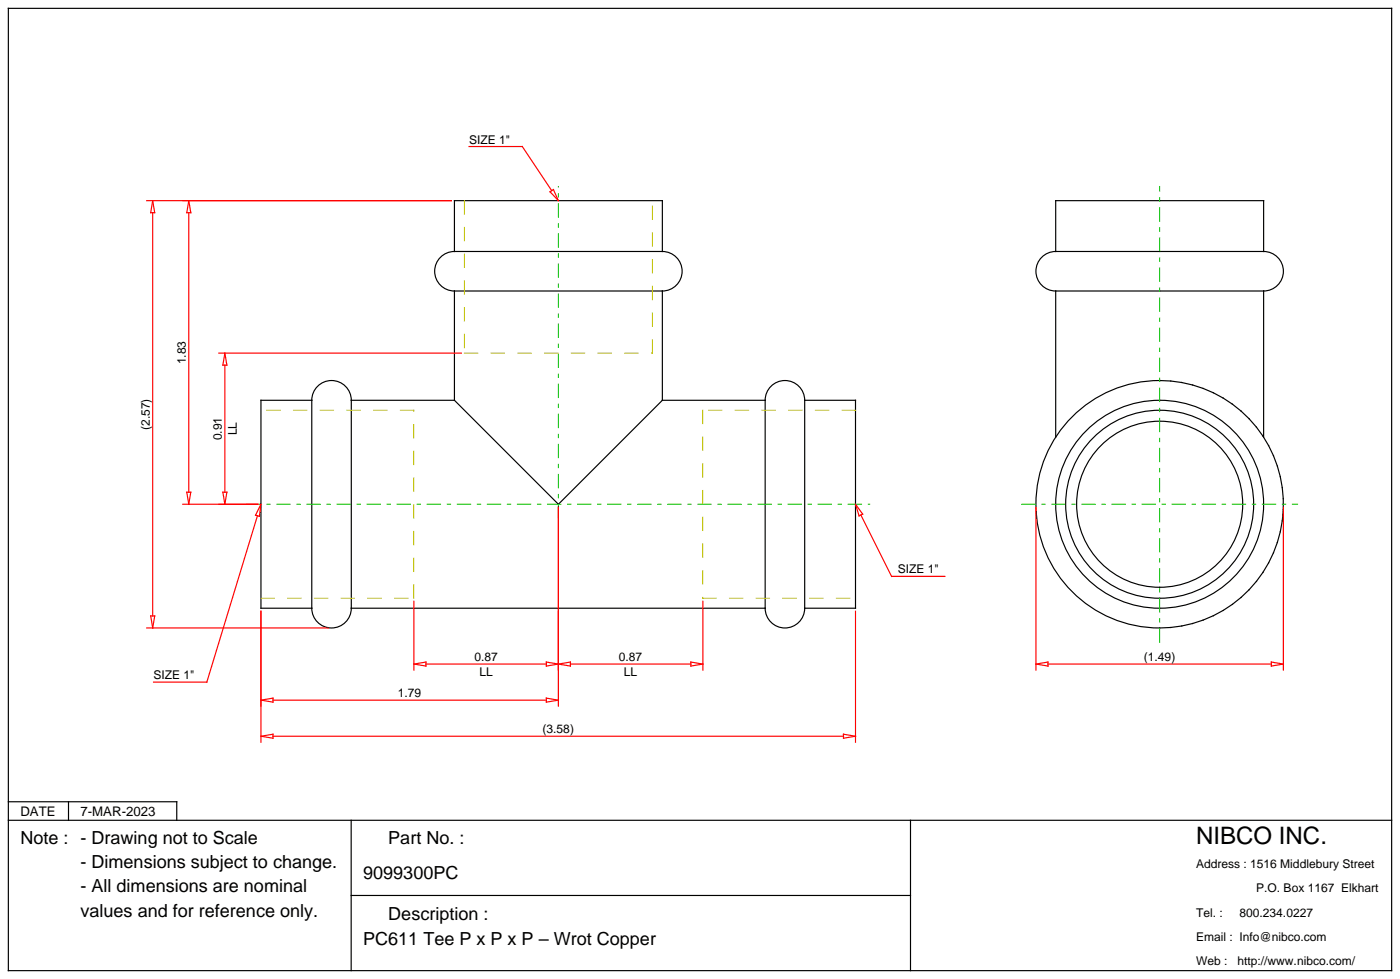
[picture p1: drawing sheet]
<svg xmlns="http://www.w3.org/2000/svg" width="296mm" height="207mm" viewBox="0 0 296 207" stroke-linecap="round" stroke-linejoin="round" font-family="sans-serif">
<g fill="none" stroke="#000" stroke-width=".25">
<path d="M1.8 1.8h292.1v203.2h-292.1zM96 53.1a4.2 4.2 0 0 0-4.2 4.2 4.2 4.2 0 0 0 4.2 4.2M96 53.1h43.9M96 53.1v-10.7h43.9v10.7M139.9 53.1a4.2 4.2 0 0 1 4.1 4.2 4.2 4.2 0 0 1-4.1 4.2M222.9 53.1a4.2 4.2 0 0 0-4.1 4.2 4.2 4.2 0 0 0 4.1 4.2M222.9 53.1h43.9M222.9 53.1v-10.7h43.9v10.7M266.8 53.1a4.2 4.2 0 0 1 4.2 4.2 4.2 4.2 0 0 1-4.2 4.2M96 61.5h43.9M96 61.5v23M139.9 61.5v23"/>
<path d="M222.9 61.5h43.9M222.9 61.5v30.8M266.8 61.5v30.8M65.8 84.5v43.9M65.8 84.5h-10.7v43.9h10.7M74.2 84.5h21.8M74.2 84.5a4.2 4.2 0 0 0-4.2-4.1 4.2 4.2 0 0 0-4.2 4.1M74.2 84.5v43.9M96 84.5l21.9 22 22-22M139.9 84.5h21.7M161.6 84.5v43.9M169.9 84.5a4.2 4.2 0 0 0-4.2-4.1 4.2 4.2 0 0 0-4.1 4.1"/>
<path d="M169.9 84.5h10.8v43.9h-10.8M169.9 84.5v43.9M74.2 128.4h87.4M74.2 128.4a4.2 4.2 0 0 1-4.2 4.2 4.2 4.2 0 0 1-4.2-4.2M169.9 128.4a4.2 4.2 0 0 1-4.2 4.2 4.2 4.2 0 0 1-4.1-4.2M1.8 173.2h292.1M1.8 169.3h35.5v3.9M14.5 169.3v3.9M74.2 173.2v31.8M192.3 173.2v31.8M74.2 189.1h118.1"/>
<circle cx="244.9" cy="106.5" r="26.1"/>
<circle cx="244.9" cy="106.5" r="17.5"/>
<circle cx="244.9" cy="106.5" r="19.9"/>
<circle cx="244.9" cy="106.5" r="22"/>
</g>
<path d="M52.1 106.5h131.5M117.9 109.3v-69.9M215.8 106.5h58.2M244.9 135.6v-96.2" fill="none" stroke="#00c000" stroke-width=".21" stroke-dasharray="2.8 1.4 .7 1.4"/>
<g fill="none" stroke="#f00" stroke-width=".25">
<path d="M99 30.9h11.3l6.2 9.4M31 42.4h64.3M32.2 42.4l.5 2.5h-.9zM32.2 44.9v85.2M39.9 44.9v59M39.9 42.4l.4 2.5h-.9zM116.2 40.5l.7-.5 1 2.4zM46.2 74.6h51.2M47.5 77.1v26.8M47.5 74.6l.4 2.5h-.8zM38.6 106.5h15.9M39.4 103.9h.9l-.4 2.6z"/>
<path d="M47.1 103.9h.8l-.4 2.6zM54.4 108.9l-10.7 35.1h-11.3M55.1 106.5l-.3 2.5-.8-.2zM117.9 107.1v42M180.7 106.5l1.5 2.1-.8 .3zM181.8 108.8l6.5 12.9h11.2M218.8 107.1v34.4M271 107.1v34.4M31 132.6h38.4M31.8 130.1h.9l-.5 2.5zM55.1 129.1v27.6M87.4 127v14.5"/>
<path d="M115.4 139.8v.8l5.1-.8v.8zM145.9 139.8l2.5 .4-2.5 .4zM148.4 127v14.5M180.7 129.1v27.6M268.5 139.8l2.5 .4-2.5 .4zM55.1 155.5l2.5-.5v.9zM55.1 147.8l2.5-.4v.9zM57.6 155.5h120.5M57.6 147.8h57.8M87.4 140.2l2.5-.4v.8zM89.9 140.2h25.5M115.4 147.4l2.5 .4-2.5 .5z"/>
<path d="M120.5 140.2h25.4M178.1 155l2.6 .5-2.6 .4zM218.8 140.2l2.5-.4v.8zM221.3 140.2h47.2"/>
</g>
<path d="M98.1 42.4v32.2M98.1 74.6h39.7M137.8 74.6v-32.2M87.4 86.6h-32.3M148.4 86.6v39.7M180.7 86.6h-32.3M55.1 126.3h32.3M87.4 126.3v-39.7M148.4 126.3h32.3" fill="none" stroke="#c0c000" stroke-width=".21" stroke-dasharray="2.8"/>
<text font-size="5.1" x="252.6" y="178.3">NIBCO INC.</text>
<g font-size="3.8">
<text x="4.3" y="178.3">Note : - Drawing not to Scale</text>
<text x="82" y="178.3">Part No. :</text>
<text x="17" y="183.4">- Dimensions subject to change.</text>
<text x="76.7" y="185.6">9099300PC</text>
<text x="17" y="188.5">- All dimensions are nominal</text>
<text x="17" y="193.5">values and for reference only.</text>
<text x="82" y="194.2">Description :</text>
<text x="76.7" y="199.6">PC611 Tee P x P x P – Wrot Copper</text>
</g>
<g font-size="2.8">
<text x="4.3" y="172.4">DATE</text>
<text x="17" y="172.4">7-MAR-2023</text>
</g>
<g font-size="2.5">
<text x="99" y="30.3">SIZE 1&quot;</text>
<text x="39.2" y="76.9" transform="rotate(-90 39.2 76.9)">1.83</text>
<text x="31.6" y="90.8" transform="rotate(-90 31.6 90.8)">(2.57)</text>
<text x="46.8" y="93" transform="rotate(-90 46.8 93)">0.91</text>
<text x="50" y="91.9" transform="rotate(-90 50 91.9)">LL</text>
<text x="189.6" y="121.1">SIZE 1&quot;</text>
<text x="32.4" y="143.4">SIZE 1&quot;</text>
<text x="100.2" y="139.6">0.87</text>
<text x="101.2" y="142.8">LL</text>
<text x="130.7" y="139.6">0.87</text>
<text x="131.7" y="142.8">LL</text>
<text x="241.6" y="139.6">(1.49)</text>
<text x="84" y="147.2">1.79</text>
<text x="114.6" y="154.8">(3.58)</text>
<text x="252.6" y="183.4">Address : 1516 Middlebury Street</text>
<text x="265.3" y="188.5">P.O. Box 1167 Elkhart</text>
<text x="252.6" y="193.5">Tel. :</text>
<text x="261.7" y="193.5">800.234.0227</text>
<text x="252.6" y="198.6">Email : Info@nibco.com</text>
<text x="252.6" y="203.7">Web :</text>
<text x="261.3" y="203.7">http://www.nibco.com/</text>
</g>
</svg>
